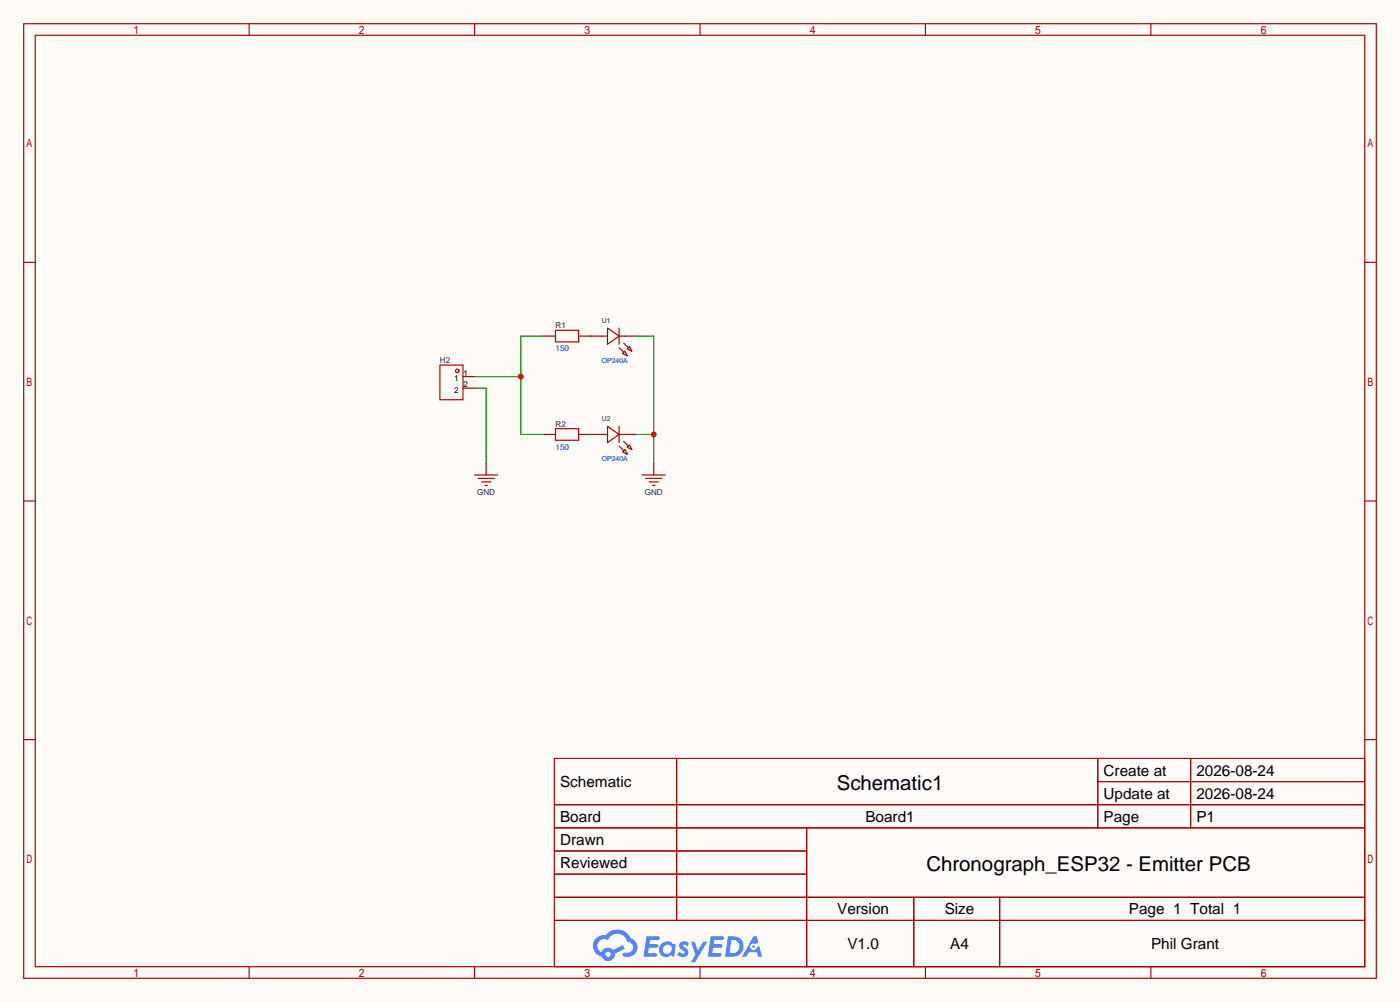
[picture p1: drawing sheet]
<svg xmlns="http://www.w3.org/2000/svg" width="308mm" height="220mm" viewBox="0 0 308 220" stroke-linecap="round" stroke-linejoin="round" font-family="sans-serif">
<path d="M0 0h307.6v220h-307.6z" fill="#fffcf7"/>
<g fill="none" stroke="#a10000" stroke-width=".25">
<path d="M5.2 5.2h297.2v209.6h-297.2zM7.7 7.7h292.1v204.5h-292.1zM54.7 5.2v2.5M104.3 5.2v2.5M153.8 5.2v2.5M203.3 5.2v2.5M252.9 5.2v2.5M5.2 57.6h2.5M299.8 57.6h2.6M5.2 110h2.5M299.8 110h2.6M5.2 162.4h2.5"/>
<path d="M121.8 166.5h178v45.7h-178zM121.8 176.7h178M148.7 166.5v35.6M241.2 166.5v15.2M241.2 171.6h58.6M261.6 166.5v15.2M299.8 162.4h2.6M121.8 181.7h178M121.8 186.8h55.4M121.8 197h178M121.8 191.9h55.4M177.2 181.7v30.5"/>
<path d="M200.8 197v15.2M219.6 197v15.2M54.7 212.2v2.6M104.3 212.2v2.6M121.8 202.1h178M153.8 212.2v2.6M203.3 212.2v2.6M252.9 212.2v2.6"/>
</g>
<g fill="#5487ff">
<path d="M149.5 206.9a1.3 1.3 0 0 1 1.9 .3l-.4 .6a.54 .54 0 0 0-1-.2l.2 .2a1.28 1.28 0 0 1 .8 2 1.53 1.53 0 0 1-2.2-.3l.5-.6 .8 .5a.31 .31 0 0 0 .3-.3 .31 .31 0 0 0-.2-.4 1.12 1.12 0 0 1-.7-1.8z"/>
<path d="M151.8 206.7h.8l.7 2 1.2-2h.9l-2.7 4.5h-.9l1-1.6z"/>
<path d="M142 205.5h2.3a.46 .46 0 0 1 .5 .1 .46 .46 0 0 1 .1 .5l-.3 .2h-1.8l-.1 1h1.6a.4 .4 0 0 1 .3 .4 .4 .4 0 0 1-.4 .4h-1.6l-.2 1.2 1.4-.1a.46 .46 0 0 1 .5 .1 .46 .46 0 0 1 .1 .5l-.4 .2h-2.6z"/>
<path d="M156.1 205.5h2.3a.47 .47 0 0 1 .5 .1 .47 .47 0 0 1 .1 .5l-.3 .2h-1.8l-.1 1h1.6a.4 .4 0 0 1 .4 .4 .4 .4 0 0 1-.5 .4h-1.6l-.2 1.1h1.4a.46 .46 0 0 1 .5 .1 .46 .46 0 0 1 .1 .5l-.4 .2h-2.6z"/>
<path d="M165.5 205.6h.8l.3 1.3-.6 .3a.75 .75 0 0 0-1.1 .3 .75 .75 0 0 0 .5 1.1 .75 .75 0 0 0 .9-.7l.5-.3 .6 2.4h-.8l-.3-.9h-1.8l-.5 .9h-1z"/>
<path d="M159.9 205.6l-.6 4.4h1.4a2.27 2.27 0 0 0 2.7-2.3 2.27 2.27 0 0 0-2.7-2.1zM160.7 206.3a1.5 1.5 0 0 1 1.8 1.6 1.5 1.5 0 0 1-1.9 1.3h-.3z"/>
<path d="M145.4 207.2a1.6 1.6 0 0 0-.4 2.3 1.6 1.6 0 0 0 2.3 .2l.8 .3 .3-2.4-.1-.3-.5-.1a1.58 1.58 0 0 0-2.4 0zM146 207.7a.98 .98 0 0 1 1.6 .4 .98 .98 0 0 1-1.1 1.3 .94 .94 0 0 1-.9-.7 .94 .94 0 0 1 .4-1z"/>
<path d="M131 206a2.37 2.37 0 0 0 1.1 4 1.54 1.54 0 0 0 1.8 1 1.54 1.54 0 0 0 1.2-1.6l2.2-1.1-.5-.8-2.1 1a1.57 1.57 0 0 0-2.6 .5 1.5 1.5 0 0 1-.7-2.1 1.5 1.5 0 0 1 2.2-.5 2.23 2.23 0 0 1 2.3-1.4 2.23 2.23 0 0 1 2 1.8 1.16 1.16 0 0 1 1.2 1.1 1.16 1.16 0 0 1-1.1 1.2h-.7a.47 .47 0 0 0-.5 .4 .47 .47 0 0 0 .4 .5 2.17 2.17 0 0 0 2.5-.9 2.17 2.17 0 0 0-.4-2.7l-.7-.4a3.2 3.2 0 0 0-5.5-.7l-1.1 .1zM133 209.5a.6 .6 0 0 1 1.2 0 .6 .6 0 0 1-1.2 0z"/>
<circle cx="165.6" cy="207.8" r=".28"/>
</g>
<g fill="none" stroke="#a10000" stroke-width=".25">
<path d="M122 72.5h5.1v2.6h-5.1zM132.2 73.8h1.3M133.5 72l2.5 1.8-2.5 1.8zM136 76.3l1 1M136 73.8h1.3M136 72v3.6M136.8 77.6l.5-.5 .5 1zM137 75.3l1 1M137.8 76.6l.5-.5 .5 1zM122 94.1h5.1v2.5h-5.1zM132.2 95.4h1.3M133.5 93.6l2.5 1.8-2.5 1.8z"/>
<path d="M136 93.6v3.6M136 97.9l1 1M136 95.4h1.3M136.8 99.2l.5-.5 .5 1zM137 96.9l1 1M137.8 98.2l.5-.5 .5 1z"/>
</g>
<path d="M119.5 73.8h2.5M127.1 73.8h5.1M137.3 73.8h2.5M119.5 95.4h2.5M127.1 95.4h5.1M137.3 95.4h2.5" fill="none" stroke="#870000" stroke-width=".25"/>
<path d="M119.5 73.8h-5.1v21.6h5.1M129.7 73.8h.1M104.3 82.7h10.1M129.7 95.4h.1" fill="none" stroke="#008700" stroke-width=".25"/>
<circle cx="114.4" cy="82.7" r=".63" fill="#c00"/>
<path d="M139.8 73.8h3.8v27.9M139.8 95.4h3.8" fill="none" stroke="#008700" stroke-width=".25"/>
<circle cx="143.6" cy="95.4" r=".63" fill="#c00"/>
<path d="M101.7 82.7h2.6M101.7 85.2h2.6M106.8 101.7v2.6M143.6 101.7v2.6" fill="none" stroke="#870000" stroke-width=".25"/>
<g fill="none" stroke="#a10000" stroke-width=".25">
<path d="M96.6 80.1h5.1v7.7h-5.1zM104.3 104.3h5M105 105h3.6M105.8 105.8h2M106.6 106.6h.5M141.1 104.3h5.1M141.9 105h3.5M142.6 105.8h2.1M143.4 106.6h.5"/>
<circle cx="100.5" cy="81.4" r=".38"/>
</g>
<path d="M104.3 85.2h2.5v16.5" fill="none" stroke="#008700" stroke-width=".25"/>
<g font-size="4.5">
<text x="183.9" y="173.4">Schematic1</text>
<text x="203.5" y="191.1">Chronograph_ESP32 - Emitter PCB</text>
</g>
<g font-size="3.4">
<text x="123.1" y="172.8">Schematic</text>
<text x="242.5" y="170.3">Create at</text>
<text x="262.9" y="170.3">2026-08-24</text>
<text x="242.5" y="175.3">Update at</text>
<text x="262.9" y="175.3">2026-08-24</text>
<text x="123.1" y="180.4">Board</text>
<text x="123.1" y="185.5">Drawn</text>
<text x="190.1" y="180.4">Board1</text>
<text x="242.5" y="180.4">Page</text>
<text x="262.9" y="180.4">P1</text>
<text x="123.1" y="190.6">Reviewed</text>
<text x="183.9" y="200.7">Version</text>
<text x="207.6" y="200.7">Size</text>
<text x="248" y="200.7">Page 1 Total 1</text>
<text x="186.2" y="208.4">V1.0</text>
<text x="208.8" y="208.4">A4</text>
<text x="252.9" y="208.4">Phil Grant</text>
</g>
<g font-size="1.8" fill="#000080">
<text x="122" y="72.1">R1</text>
<text x="96.6" y="79.7">H2</text>
<text x="122" y="93.7">R2</text>
<text x="104.8" y="108.6">GND</text>
<text x="141.6" y="108.6">GND</text>
</g>
<g font-size="1.8" fill="#00f">
<text x="122" y="77.1">150</text>
<text x="122" y="98.7">150</text>
</g>
<g font-size="1.8">
<text x="99.8" y="83.7">1</text>
<text x="101.9" y="82.5">1</text>
<text x="99.8" y="86.3">2</text>
<text x="101.9" y="85">2</text>
</g>
<g font-size="1.5" fill="#000080">
<text x="132.2" y="70.8">U1</text>
<text x="132.2" y="92.4">U2</text>
</g>
<g font-size="1.5" fill="#00f">
<text x="132.2" y="79.7">OP240A</text>
<text x="132.2" y="101.3">OP240A</text>
</g>
</svg>
